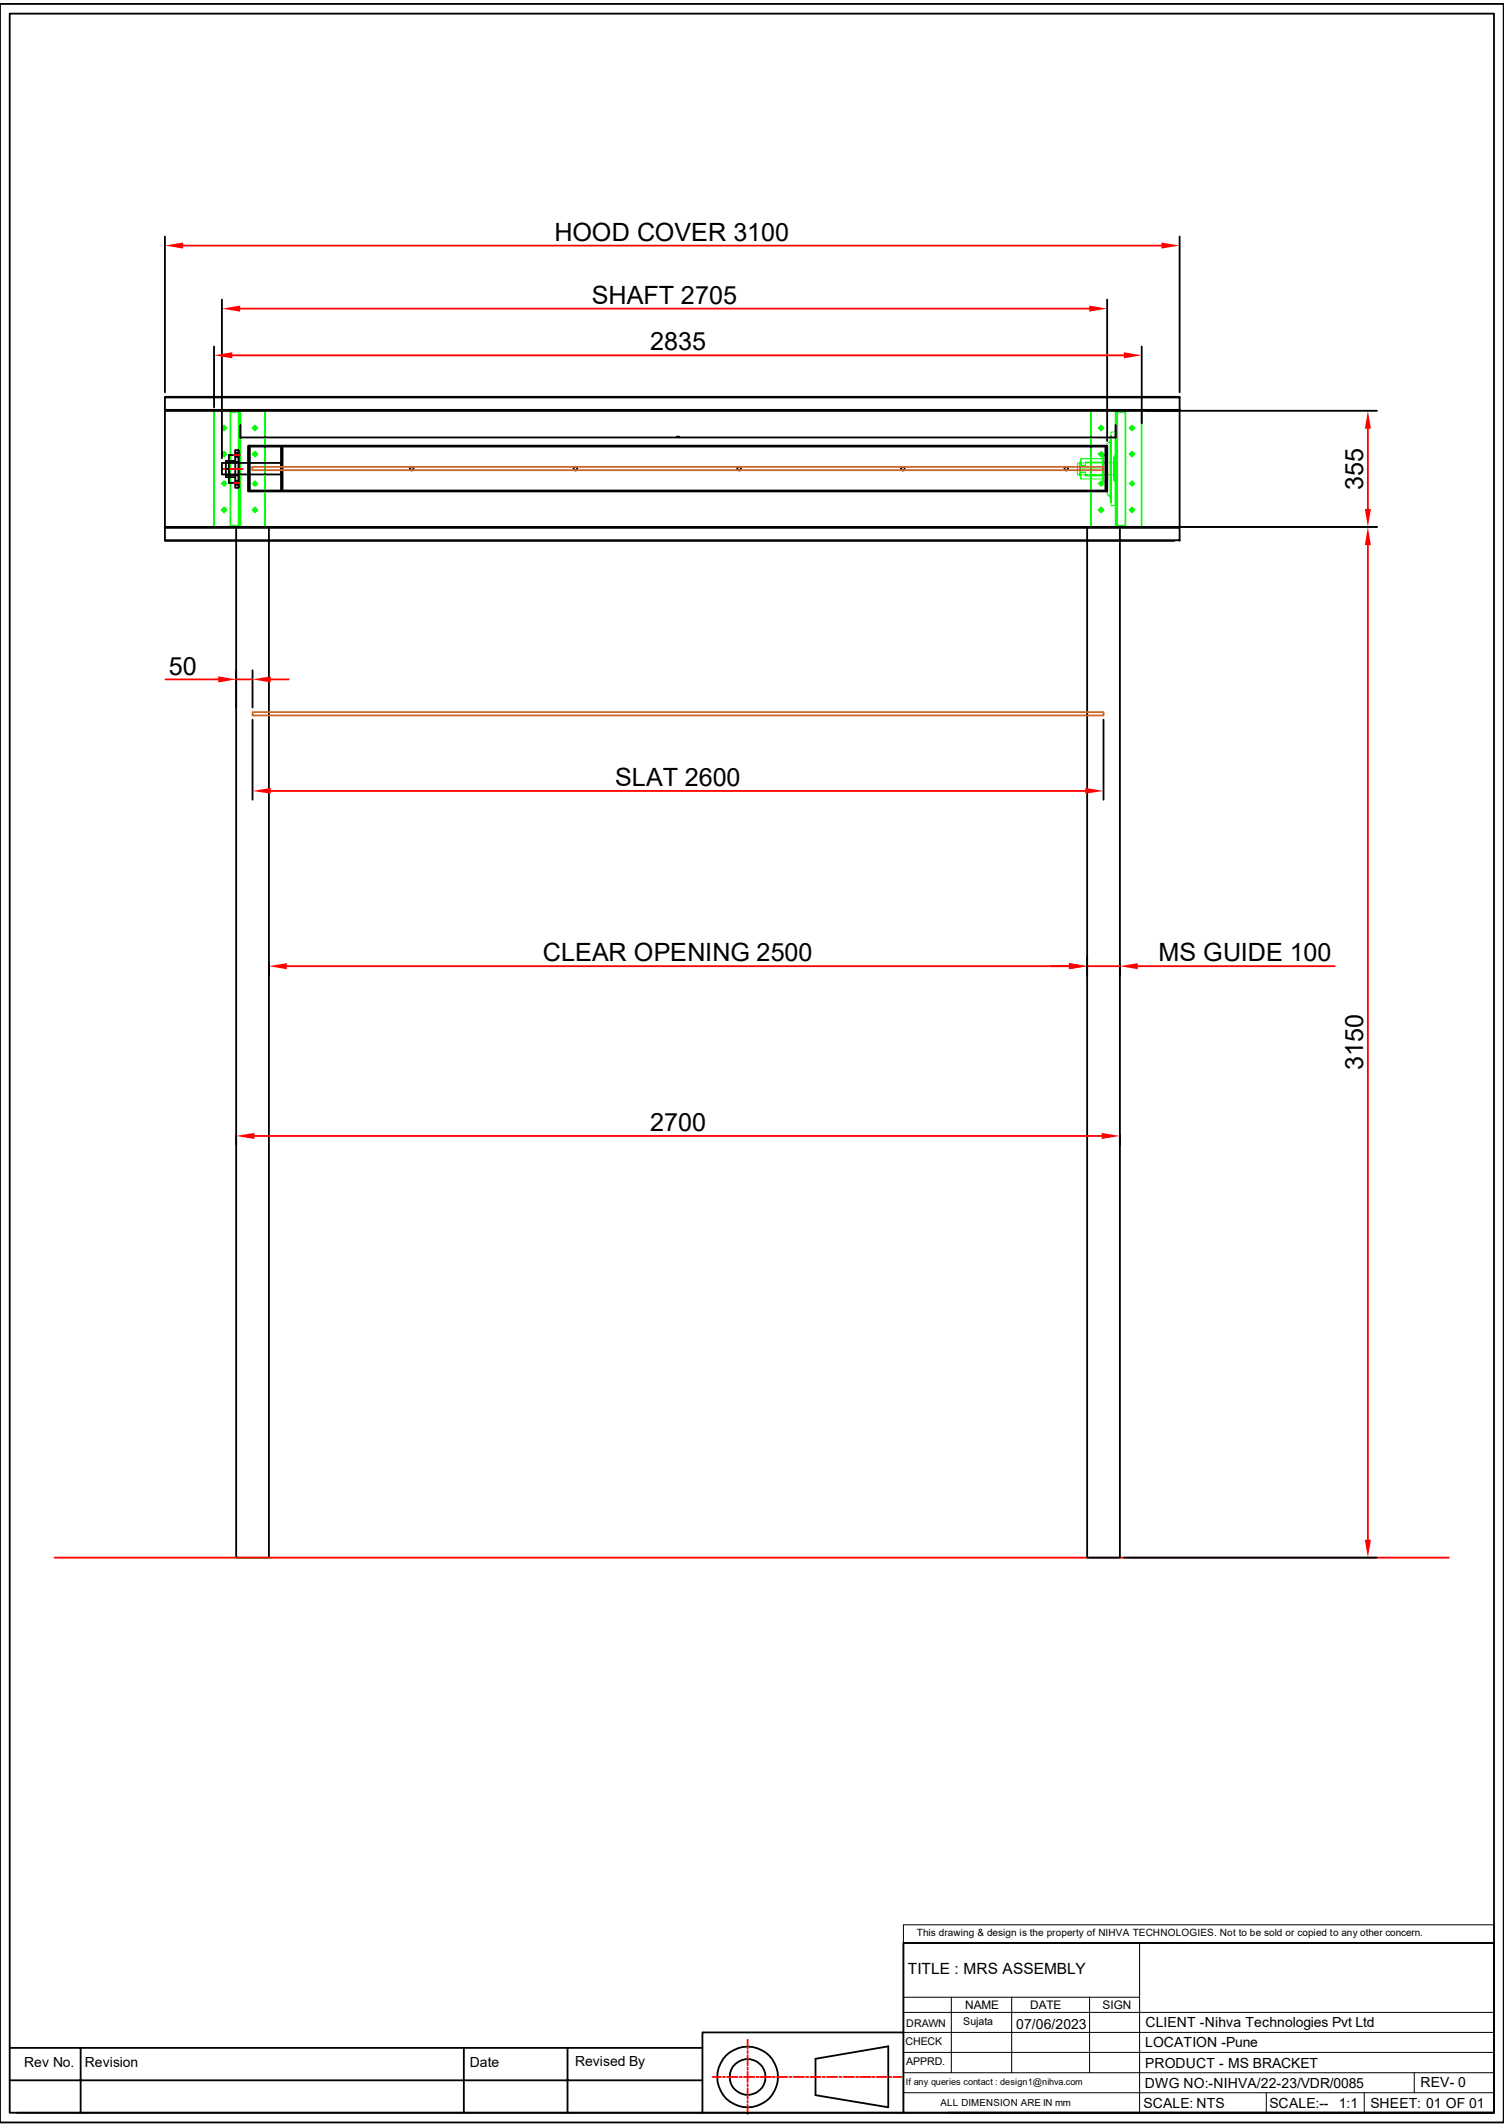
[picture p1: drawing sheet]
<svg xmlns="http://www.w3.org/2000/svg" width="210mm" height="297mm" viewBox="0 0 210 297" stroke-linecap="round" stroke-linejoin="round" font-family="sans-serif">
<path d="M33 73.6h4.5v143.9h-4.5zM151.8 73.6h4.6v143.9h-4.6z" fill="none" stroke="#000" stroke-width=".25"/>
<path d="M7.6 217.5h194.7" fill="none" stroke="#f00" stroke-width=".25"/>
<g fill="none" stroke="#0f0" stroke-width=".25">
<path d="M32.2 57.4h-2.3v16.2h2.3M33.3 57.4h.3v16.2h-.3v-16.2h-1.1v16.2h1.1M33.6 57.4h3.4v16.2h-3.4M155.8 57.4h-3.4v16.2h3.4M156 57.4h-.2v16.2h.2v-16.2h1.1v16.2h-1.1M157.1 57.4h2.3v16.2h-2.3"/>
<circle cx="31.3" cy="59.8" r=".25"/>
<circle cx="35.6" cy="59.8" r=".25"/>
<circle cx="153.8" cy="59.8" r=".25"/>
<circle cx="158.1" cy="59.8" r=".25"/>
<circle cx="31.3" cy="71.2" r=".25"/>
<circle cx="31.3" cy="67.5" r=".25"/>
<circle cx="31.3" cy="63.4" r=".25"/>
<circle cx="35.6" cy="67.5" r=".25"/>
<circle cx="35.6" cy="71.2" r=".25"/>
<circle cx="35.6" cy="63.4" r=".25"/>
<circle cx="153.8" cy="67.5" r=".25"/>
<circle cx="153.8" cy="63.4" r=".25"/>
<circle cx="153.8" cy="71.2" r=".25"/>
<circle cx="158.1" cy="71.2" r=".25"/>
<circle cx="158.1" cy="67.5" r=".25"/>
<circle cx="158.1" cy="63.4" r=".25"/>
</g>
<g fill="none" stroke="#0f0" stroke-width=".17">
<path d="M30.9 59.8h.1M31.3 59.6v.2h-.1M31.3 59.4v.1M31.3 60v.2M31.4 59.8l-.1 .1M31.5 59.8h.2M32.2 57.6h.3M32.6 57.6h.3M33.1 57.6h.2M35.2 59.8h.2M35.5 59.8l.1 .1M35.6 59.6v.2h.1"/>
<path d="M35.6 59.4v.1M35.6 60v.2M35.9 59.8h.1M153.3 59.8h.2M153.8 59.6v.2h-.2M153.8 59.4v.1M153.8 60v.2M153.8 59.8v.1M154 59.8h.1M156 57.6h.3M156.5 57.6h.2M156.9 57.6h.2"/>
<path d="M157.7 59.8h.2M157.9 59.8h.2v.1M158.1 59.6v.2h.1M158.1 59.4v.1M158.1 60v.2M158.3 59.8h.2M30.9 71.2h.1M30.9 67.5h.1M30.9 63.4h.1M31.3 71.1v.1h-.1M31.3 67.4v.1h-.1M31.3 63.3v.1h-.1"/>
<path d="M31.3 63v.2M31.3 63.6v.2M31.3 67.1v.2M31.3 67.8v.1M31.3 70.8v.2M31.3 71.4v.2M31.4 71.2l-.1 .1M31.4 67.5h-.1v.1M31.4 63.4h-.1v.1M31.5 71.2h.2M31.5 67.5h.2M31.5 63.4h.2"/>
<path d="M32.2 73.4h.3M32.6 73.4h.3M33.1 73.4h.2M35.2 71.2h.2M35.2 67.5h.2M35.2 63.4h.2M35.5 71.2l.1 .1M35.5 67.5h.1v.1M35.5 63.4h.1v.1M35.6 71.1v.1h.1M35.6 67.4v.1h.1M35.6 63.3v.1h.1"/>
<path d="M35.6 63v.2M35.6 63.6v.2M35.6 67.1v.2M35.6 67.8v.1M35.6 70.8v.2M35.6 71.4v.2M35.9 71.2h.1M35.9 67.5h.1M35.9 63.4h.1M153.3 71.2h.2M153.3 67.5h.2M153.3 63.4h.2"/>
<path d="M153.8 71.1v.1h-.2M153.8 67.4v.1h-.2M153.8 63.3v.1h-.2M153.8 63v.2M153.8 63.6v.2M153.8 67.1v.2M153.8 67.8v.1M153.8 70.8v.2M153.8 71.4v.2M153.8 71.2v.1M153.8 67.5v.1M153.8 63.4v.1"/>
<path d="M154 71.2h.1M154 67.5h.1M154 63.4h.1M156 73.4h.3M156.5 73.4h.2M156.9 73.4h.2M157.7 71.2h.2M157.7 67.5h.2M157.7 63.4h.2M157.9 71.2h.2v.1M157.9 67.5h.2v.1M157.9 63.4h.2v.1"/>
<path d="M158.1 71.1v.1h.1M158.1 67.4v.1h.1M158.1 63.3v.1h.1M158.1 63v.2M158.1 63.6v.2M158.1 67.1v.2M158.1 67.8v.1M158.1 70.8v.2M158.1 71.4v.2M158.3 71.2h.2M158.3 67.5h.2M158.3 63.4h.2"/>
</g>
<g fill="none" stroke="#0f0" stroke-width=".14">
<path d="M150.9 64.6h.2M150.9 66.3h.2M151.3 64.6h.3M151.3 66.3h.3M151.7 64.6h.2M151.7 66.3h.2M152.1 64.6h.3M152.1 66.3h.3M152.5 64.6h.3M152.5 66.3h.3M152.9 64.6h.3M152.9 66.3h.3"/>
<path d="M153.3 64.6h.3M153.3 66.3h.3M153.7 64.6h.3M153.7 66.3h.3M153.9 63.8v3.3M154.1 64.6h.3M154.1 66.3h.3M154.6 64.6h.2M154.6 66.3h.2M155 64.6h.2M155 66.3h.2M155.4 64.6h.3"/>
<path d="M155.4 66.3h.3M155.8 60.3v3.2M155.8 64.6h.2M155.8 66.3h.2"/>
</g>
<g fill="#0f0">
<path d="M155.7 63.5l-.2 .4z"/>
<path d="M155.7 63.5l-.1 .4z"/>
<path d="M155.5 63.9l.1 1.6z"/>
</g>
<g fill="none" stroke="#0f0" stroke-width=".14">
<path d="M150.8 64.5v2M150.9 64.4v2.2l-.2-.2v-1.8zM150.9 65.9l.1 .1M151 64.1h-.1v.9h.7M151 65h-.1M151.6 66l-.7-.1v.9l.1 .1M151.6 64.6h2.3M151.6 66.3h2.3M153.9 64.1h-2.9v.9h.6v-.5h2.3M153.9 66.5h-2.3v-.5h-.6v.9h2.9M153.9 63.8l.2-.2v3.7l-.2-.2M154.1 63.6h.5v3.7h-.5"/>
<path d="M154.6 65.5v-3.5l.4-.4v3.9l.1-4.7h.1v.2v4.5M155.2 60.8v-.5h.5v3.2l-.2 .4v1.6M155.7 60.3l.1 3.2-.2 .4v1.6"/>
</g>
<g fill="#0f0">
<path d="M155.5 65.5l.1 1.6z"/>
<path d="M155.5 67.1l.3 .3z"/>
</g>
<path d="M150.9 65.5h3zM150.9 64.6h-.4v1.7h.4M154.6 65.5v3.5l.4 .4v-3.9l.1 4.7h.1v-.2v-4.5M155.5 65.5v1.6l.2 .3v3.2h-.5v-.4M155.6 65.5v1.6l.2 .3-.1 3.2M155.8 67.4v3.2M155.8 63.5v3.9" fill="none" stroke="#0f0" stroke-width=".14"/>
<g fill="none" stroke="#000" stroke-width=".25">
<path d="M23 33v21.8M164.7 33v21.8M23 57.2v-1.7h141.7v1.7M23 55.5v-.1h141.7v.1M23 57.2v.1h141.7M23 57.3l141.7 .1M23 57.2h141.7M23 57.4v16.2M164.7 57.2v16.4M23 73.7h141.7v1.7h-141.7zM23 73.7v-.1h141.7v.1M23 75.4v.1h141"/>
<path d="M23 73.6h141.7M31.5 64.6h.1M31.5 66.4h.1M31.5 65.5h.5M31.7 64.6h.1M31.7 66.4h.1M31.9 64.6h.1M31.9 66.4h.1M32 64.6h.1M32 66.4h.1M32.2 64.6h.1M32.2 66.4h.1"/>
<path d="M32.4 64.6h.1M32.4 66.4h.1M32.6 64.6h.1M32.6 66.4h.1M32.7 64.6h.2M32.7 66.4h.2M32.9 67.1h.4M32.9 67.7h.4M32.9 62.9h.4v5.2h-.4zM32.9 63.5h-.9v3.9h.9M32.9 63.2h.4M32.9 63.8h.4"/>
<path d="M32.9 64.3h-1.4v2.3h1.4M32.9 64.6h.1M32.9 66.4h.1M33.1 64.6h.1M33.1 66.4h.1M33.2 64.6h.1M33.2 66.4h.1M164.7 75.4v.1"/>
</g>
<g fill="none" stroke="#f00" stroke-width=".25">
<path d="M25.6 34.3h136.6M31 65.5h.4M31.5 65.5h.1M31.7 65.5h.6M32.4 65.5h.1M32.6 65.5h.6M32.6 63.5h.2M32.8 67.4h.3M32.9 63.5h.1M32.9 63.5h.3M33.1 67.4h.1M33.2 63.5h.1"/>
<path d="M33.2 67.4h.3M33.3 65.5h.1M33.3 63.5h.2M33.5 65.5h.4"/>
</g>
<g fill="#f00">
<path d="M23 34.3l2.6-.4v.8z"/>
<path d="M162.2 33.9l2.5 .4-2.5 .4z"/>
</g>
<g fill="none" stroke="#000" stroke-width=".25">
<path d="M31 41.8v22.2M154.6 41.8v19.8M31 64.6h8.2v1.7h-8.2zM34.7 62.2h119.9v6.4h-119.9zM34.7 62.4h119.9v6.1h-119.9zM34.9 62.4v6.1h-.2M39.2 62.4h.3v6.1h-.3zM154.4 62.4h.2v6.1h-.2zM154.4 62.4v6.1"/>
<circle cx="57.5" cy="65.4" r=".25"/>
<circle cx="80.4" cy="65.4" r=".25"/>
<circle cx="103.2" cy="65.4" r=".25"/>
<circle cx="126.1" cy="65.4" r=".25"/>
<circle cx="148.9" cy="65.4" r=".25"/>
</g>
<path d="M34.8 62.4v6.1M39.3 62.4v6.1M154.5 62.4v6.1" fill="none" stroke="#000" stroke-width=".21"/>
<path d="M35.2 65.2h118.9v.5h-118.9z" fill="none" stroke="#cd6928" stroke-width=".25"/>
<path d="M33.5 43.1h118.6" fill="none" stroke="#f00" stroke-width=".25"/>
<g fill="#f00">
<path d="M31 43.1l2.5-.4v.8z"/>
<path d="M152.1 42.7l2.5 .4-2.5 .4z"/>
</g>
<path d="M151.8 133.6v.7M156.4 134.6v1.6" fill="none" stroke="#000" stroke-width=".25"/>
<path d="M146.8 134.9h2.5M151.8 134.9h4.6M158.9 134.9h27.5" fill="none" stroke="#f00" stroke-width=".25"/>
<g fill="#f00">
<path d="M149.3 134.5l2.5 .4-2.5 .4z"/>
<path d="M156.4 134.9l2.5-.4v.8z"/>
</g>
<path d="M37.5 134.5v1.7M151.8 134.5v1.7" fill="none" stroke="#000" stroke-width=".25"/>
<path d="M40 134.9h109.3" fill="none" stroke="#f00" stroke-width=".25"/>
<g fill="#f00">
<path d="M149.3 134.5l2.5 .4-2.5 .4z"/>
<path d="M37.5 134.9l2.5-.4v.8z"/>
</g>
<path d="M157 73.6h35.3M157 217.5h35.3" fill="none" stroke="#000" stroke-width=".25"/>
<path d="M191 76.1v138.9" fill="none" stroke="#f00" stroke-width=".25"/>
<g fill="#f00">
<path d="M190.6 215h.8l-.4 2.5z"/>
<path d="M191 73.6l.4 2.5h-.8z"/>
</g>
<path d="M160.1 57.4h32.2M160.1 73.6h32.2" fill="none" stroke="#000" stroke-width=".25"/>
<path d="M191 59.9v11.2" fill="none" stroke="#f00" stroke-width=".25"/>
<g fill="#f00">
<path d="M190.6 71.1h.8l-.4 2.5z"/>
<path d="M191 57.4l.4 2.5h-.8z"/>
</g>
<g fill="none" stroke="#000" stroke-width=".25">
<path d="M0 .6h210v295.8h-210zM1.4 1.9h207.2v293.1h-207.2zM126.2 271.3h82.4v23.7h-82.4zM1.4 290.5h96.7M1.4 286h96.7M11.3 286v9M64.8 286v9M79.2 286v9M98.1 295h28.1M113.9 287.5l10.1-1.8v8.6l-10.1-1.7zM126.2 283.8h-28.1v11.2h-95.7M132.4 295h76.2"/>
<circle cx="104.4" cy="290" r="4.2"/>
<circle cx="104.4" cy="290" r="2.49"/>
</g>
<g fill="none" stroke="#000" stroke-width=".14">
<path d="M126.2 268.8h82.4v2.5h-82.4zM126.2 271.3v23.7M126.2 278.9h32.9M127.6 271.3h31.5M132.8 278.9v10.5M141.3 278.9v10.5M152.1 278.9v10.5M208.6 271.3h-49.5v23.7M126.2 289.4h82.4M126.2 286.6h82.4M126.2 283.8h82.4M126.2 281h82.4"/>
<path d="M126.2 292.2h82.4M176.8 292.2v2.8M190.5 292.2v2.8M197.5 289.4v2.8"/>
</g>
<g fill="none" stroke="#f00" stroke-width=".25">
<path d="M99.5 290h1.2M101 290h.3M101.6 290h1.4M103.3 290h.3M103.9 290h1.4M104.4 286.4v.3M104.4 287v1.4M104.4 288.7v.3M104.4 289.3v1.4M104.4 291v.3M104.4 291.6v1.5M104.4 293.4v.2"/>
<path d="M104.4 293.9v1.3M104.4 284.8v1.3M105.6 290h.3M106.2 290h1.5M107.9 290h.3M108.5 290h1.4M110.2 290h.3M110.8 290h1.5M112.6 290h.3M113.2 290h1.4M114.9 290h.3M115.5 290h1.4"/>
<path d="M117.2 290h.3M117.8 290h1.5M119.5 290h.3M120.1 290h1.5M121.8 290h.3M122.4 290h1.5M124.2 290h.3M124.8 290h1.1"/>
</g>
<path d="M162.6 271.9h36.1v8.1h-36.1z" fill="#fff"/>
<path d="M35.3 99.4h118.8v.5h-118.8z" fill="none" stroke="#cd6928" stroke-width=".25"/>
<path d="M35.3 100.5v11.2M154.1 100.5v11.2" fill="none" stroke="#000" stroke-width=".25"/>
<path d="M37.8 110.4h113.8" fill="none" stroke="#f00" stroke-width=".25"/>
<g fill="#f00">
<path d="M35.3 110.4l2.5-.4v.8z"/>
<path d="M151.6 110l2.5 .4-2.5 .4z"/>
</g>
<path d="M33 93.6v5.2M35.3 93.6v5.2" fill="none" stroke="#000" stroke-width=".25"/>
<path d="M23.1 94.9h7.4M33 94.9h2.3M37.8 94.9h2.5" fill="none" stroke="#f00" stroke-width=".25"/>
<g fill="#f00">
<path d="M35.3 94.9l2.5-.5v.9z"/>
<path d="M30.5 94.4l2.5 .5-2.5 .4z"/>
</g>
<path d="M33 158.5v1.4M156.4 158.5v1.4" fill="none" stroke="#000" stroke-width=".25"/>
<path d="M35.5 158.6h118.3" fill="none" stroke="#f00" stroke-width=".25"/>
<g fill="#f00">
<path d="M33 158.6l2.5-.4v.8z"/>
<path d="M153.8 158.2l2.6 .4-2.6 .4z"/>
</g>
<path d="M29.9 48.4v8.5M159.4 48.4v10.7" fill="none" stroke="#000" stroke-width=".25"/>
<path d="M32.4 49.6h124.5" fill="none" stroke="#f00" stroke-width=".25"/>
<g fill="#f00">
<path d="M29.9 49.6l2.5-.4v.8z"/>
<path d="M156.9 49.2l2.5 .4-2.5 .4z"/>
</g>
<path d="M33.6 59.3v1.9M155.8 59.3v1.9M33.7 61.1h122" fill="none" stroke="#000" stroke-width=".25"/>
<path d="M33.6 61.1h.1zM155.7 61.1h.1z" fill="#000"/>
<path d="M94.5 60.9h.4v.1h-.4z" fill-rule="evenodd" fill="#000" stroke="#000" stroke-width=".14"/>
<g font-size="3.5">
<text x="77.4" y="33.6">HOOD COVER 3100</text>
<text x="82.6" y="42.4">SHAFT 2705</text>
<text x="90.8" y="48.9">2835</text>
<text x="190.3" y="68.4" transform="rotate(-90 190.3 68.4)">355</text>
<text x="23.6" y="94.2">50</text>
<text x="85.9" y="109.8">SLAT 2600</text>
<text x="75.8" y="134.2">CLEAR OPENING 2500</text>
<text x="161.8" y="134.2">MS GUIDE 100</text>
<text x="190.3" y="149.4" transform="rotate(-90 190.3 149.4)">3150</text>
<text x="90.8" y="157.9">2700</text>
</g>
<text font-size="2.2" x="126.7" y="275.7">TITLE : MRS ASSEMBLY</text>
<g font-size="1.9">
<text x="141.9" y="283.3">07/06/2023</text>
<text x="159.9" y="285.9">LOCATION -Pune</text>
<text x="159.9" y="283.1">CLIENT -Nihva Technologies Pvt Ltd</text>
<text x="3.4" y="288.7">Rev No.</text>
<text x="11.9" y="288.7">Revision</text>
<text x="65.6" y="288.7">Date</text>
<text x="80.3" y="288.5">Revised By</text>
<text x="159.9" y="291.5">DWG NO:-NIHVA/22-23/VDR/0085</text>
<text x="159.9" y="288.7">PRODUCT - MS BRACKET</text>
<text x="198.4" y="291.5">REV- 0</text>
<text x="159.7" y="294.3">SCALE: NTS</text>
<text x="177.2" y="294.3">SCALE:--</text>
<text x="186.9" y="294.3">1:1</text>
<text x="191.4" y="294.3">SHEET: 01 OF 01</text>
</g>
<g font-size="1.7">
<text x="134.8" y="280.6">NAME</text>
<text x="143.8" y="280.6">DATE</text>
<text x="154" y="280.5">SIGN</text>
</g>
<g font-size="1.5">
<text x="126.4" y="285.5">CHECK</text>
<text x="126.5" y="283">DRAWN</text>
<text x="134.5" y="282.7">Sujata</text>
<text x="126.5" y="288.3">APPRD.</text>
</g>
<g font-size="1.4">
<text x="128" y="270.3">This drawing &amp; design is the property of NIHVA TECHNOLOGIES. Not to be sold or copied to any other concern.</text>
<text x="131.3" y="294.1">ALL DIMENSION ARE IN mm</text>
</g>
<text font-size="1.3" x="126.5" y="291.2">If any queries contact : design1@nihva.com</text>
</svg>
